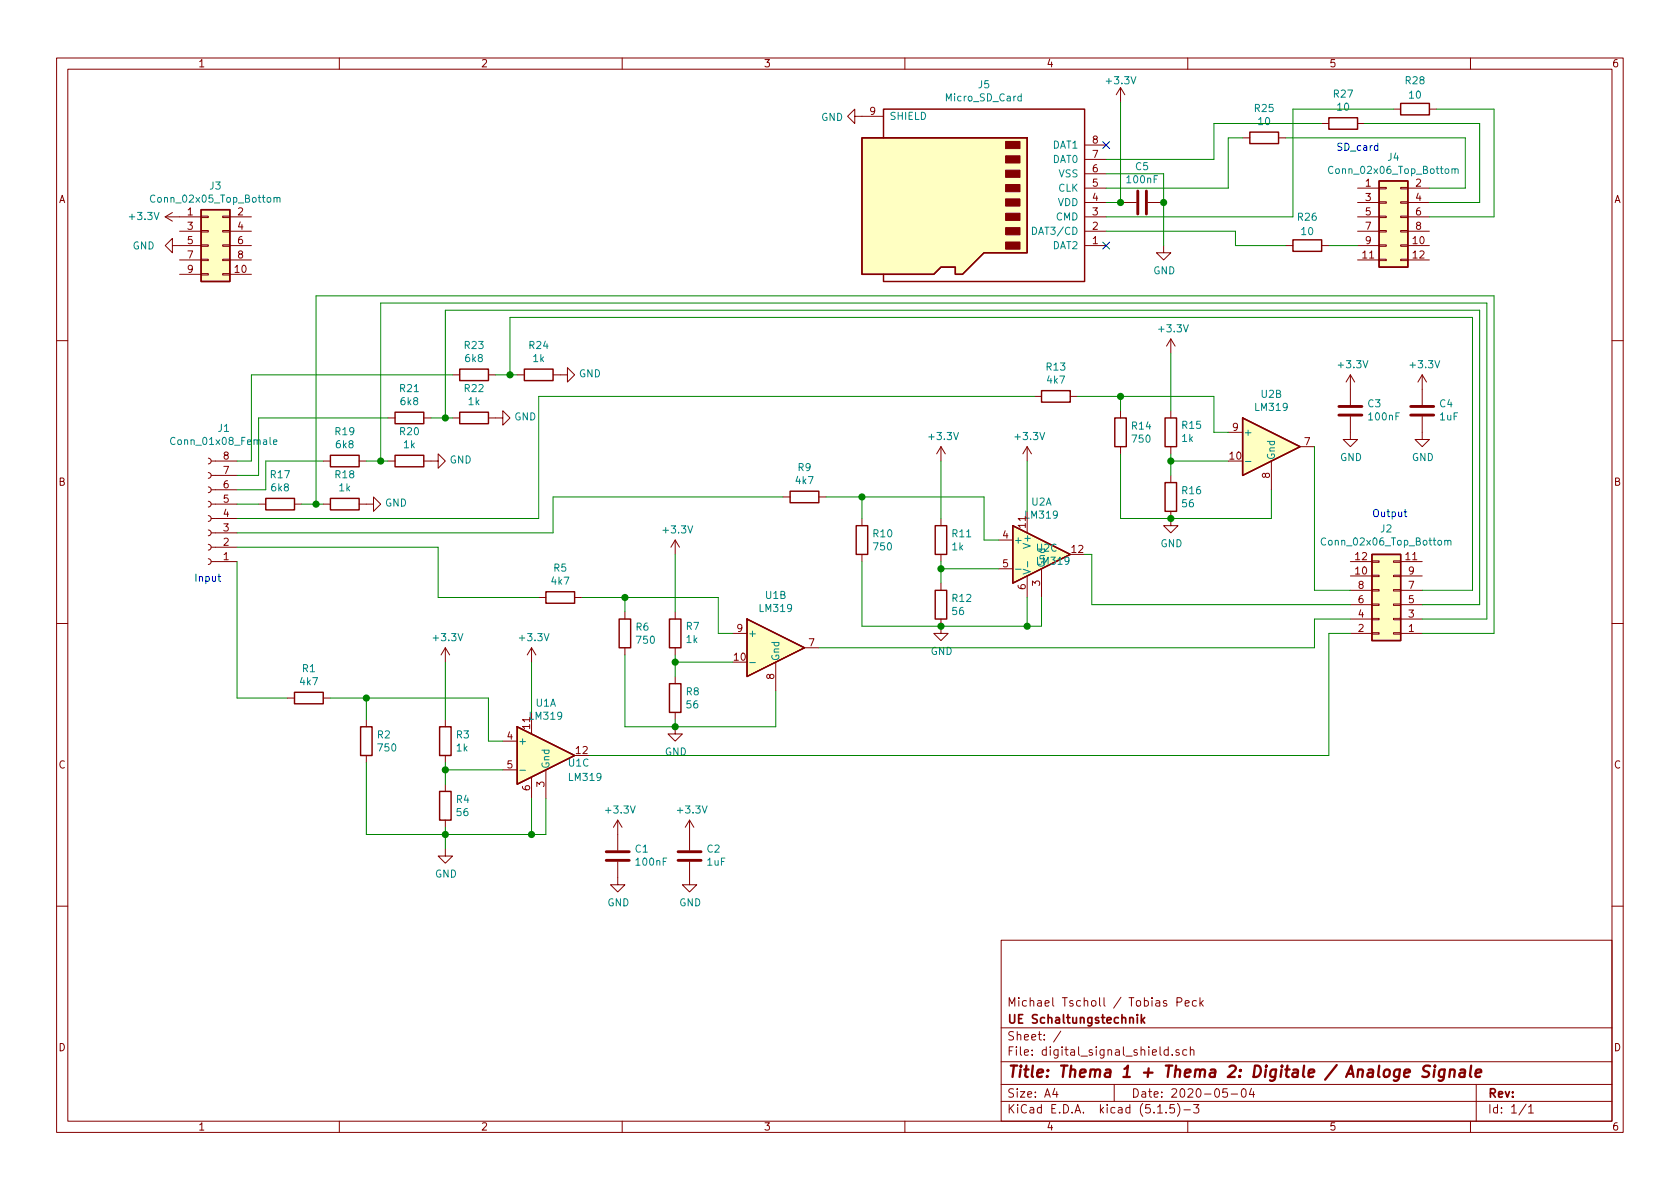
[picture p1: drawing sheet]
EESchema Schematic File Version 4
EELAYER 30 0
EELAYER END
$Descr A4 11693 8268
encoding utf-8
Sheet 1 1
Title "Thema 1 + Thema 2: Digitale / Analoge Signale"
Date "2020-05-04"
Rev ""
Comp "UE Schaltungstechnik"
Comment1 "Michael Tscholl / Tobias Peck"
Comment2 ""
Comment3 ""
Comment4 ""
$EndDescr
$Comp
L Device:R R7
U 1 1
P 4700 4400
F 0 "R7" H 4630 4354 50  0000 R CNN
F 1 "1k" H 4630 4445 50  0000 R CNN
F 2 "Resistor_SMD:R_0805_2012Metric_Pad1.15x1.40mm_HandSolder" V 4630 4400 50  0001 C CNN
F 3 "~" H 4700 4400 50  0001 C CNN
	1    4700 4400
	-1   0    0    1   
$EndComp
$Comp
L Device:R R6
U 1 1
P 4350 4400
F 0 "R6" H 4420 4446 50  0000 L CNN
F 1 "750" H 4420 4355 50  0000 L CNN
F 2 "Resistor_SMD:R_0805_2012Metric_Pad1.15x1.40mm_HandSolder" V 4280 4400 50  0001 C CNN
F 3 "~" H 4350 4400 50  0001 C CNN
	1    4350 4400
	1    0    0    -1  
$EndComp
Wire Wire Line
	5100 4600 4700 4600
Wire Wire Line
	4700 4600 4700 4550
Wire Wire Line
	4700 4600 4700 4700
Connection ~ 4700 4600
Wire Wire Line
	5100 4400 5000 4400
Wire Wire Line
	5000 4400 5000 4150
$Comp
L Device:R R4
U 1 1
P 3100 5600
F 0 "R4" H 3170 5646 50  0000 L CNN
F 1 "56" H 3170 5555 50  0000 L CNN
F 2 "Resistor_SMD:R_0805_2012Metric_Pad1.15x1.40mm_HandSolder" V 3030 5600 50  0001 C CNN
F 3 "~" H 3100 5600 50  0001 C CNN
	1    3100 5600
	1    0    0    -1  
$EndComp
Wire Wire Line
	3100 5350 3500 5350
Wire Wire Line
	3100 5300 3100 5350
Connection ~ 3100 5350
Wire Wire Line
	3100 5350 3100 5450
Wire Wire Line
	3500 5150 3400 5150
Wire Wire Line
	3400 5150 3400 4850
Wire Wire Line
	3400 4850 2550 4850
Wire Wire Line
	2550 4850 2550 5000
$Comp
L power:GND #PWR02
U 1 1
P 3100 5900
F 0 "#PWR02" H 3100 5650 50  0001 C CNN
F 1 "GND" H 3105 5727 50  0000 C CNN
F 2 "" H 3100 5900 50  0001 C CNN
F 3 "" H 3100 5900 50  0001 C CNN
	1    3100 5900
	1    0    0    -1  
$EndComp
Wire Wire Line
	2550 5300 2550 5800
Wire Wire Line
	2550 5800 3100 5800
Wire Wire Line
	3100 5750 3100 5800
Connection ~ 3100 5800
Wire Wire Line
	2300 4850 2550 4850
Connection ~ 2550 4850
Wire Wire Line
	3050 4150 3750 4150
Wire Wire Line
	4050 4150 4350 4150
Wire Wire Line
	4350 4250 4350 4150
Connection ~ 4350 4150
Wire Wire Line
	4350 4150 5000 4150
$Comp
L power:+3.3V #PWR01
U 1 1
P 3100 4600
F 0 "#PWR01" H 3100 4450 50  0001 C CNN
F 1 "+3.3V" H 3115 4773 50  0000 C CNN
F 2 "" H 3100 4600 50  0001 C CNN
F 3 "" H 3100 4600 50  0001 C CNN
	1    3100 4600
	1    0    0    -1  
$EndComp
$Comp
L power:+3.3V #PWR03
U 1 1
P 3700 4600
F 0 "#PWR03" H 3700 4450 50  0001 C CNN
F 1 "+3.3V" H 3715 4773 50  0000 C CNN
F 2 "" H 3700 4600 50  0001 C CNN
F 3 "" H 3700 4600 50  0001 C CNN
	1    3700 4600
	1    0    0    -1  
$EndComp
$Comp
L power:+3.3V #PWR04
U 1 1
P 4700 3850
F 0 "#PWR04" H 4700 3700 50  0001 C CNN
F 1 "+3.3V" H 4715 4023 50  0000 C CNN
F 2 "" H 4700 3850 50  0001 C CNN
F 3 "" H 4700 3850 50  0001 C CNN
	1    4700 3850
	1    0    0    -1  
$EndComp
Wire Wire Line
	4700 3850 4700 4250
$Comp
L Device:R R3
U 1 1
P 3100 5150
F 0 "R3" H 3170 5196 50  0000 L CNN
F 1 "1k" H 3170 5105 50  0000 L CNN
F 2 "Resistor_SMD:R_0805_2012Metric_Pad1.15x1.40mm_HandSolder" V 3030 5150 50  0001 C CNN
F 3 "~" H 3100 5150 50  0001 C CNN
	1    3100 5150
	1    0    0    -1  
$EndComp
$Comp
L Device:R R2
U 1 1
P 2550 5150
F 0 "R2" H 2620 5196 50  0000 L CNN
F 1 "750" H 2620 5105 50  0000 L CNN
F 2 "Resistor_SMD:R_0805_2012Metric_Pad1.15x1.40mm_HandSolder" V 2480 5150 50  0001 C CNN
F 3 "~" H 2550 5150 50  0001 C CNN
	1    2550 5150
	1    0    0    -1  
$EndComp
$Comp
L Device:R R5
U 1 1
P 3900 4150
F 0 "R5" V 3693 4150 50  0000 C CNN
F 1 "4k7" V 3784 4150 50  0000 C CNN
F 2 "Resistor_SMD:R_0805_2012Metric_Pad1.15x1.40mm_HandSolder" V 3830 4150 50  0001 C CNN
F 3 "~" H 3900 4150 50  0001 C CNN
	1    3900 4150
	0    1    1    0   
$EndComp
$Comp
L Device:R R1
U 1 1
P 2150 4850
F 0 "R1" V 1943 4850 50  0000 C CNN
F 1 "4k7" V 2034 4850 50  0000 C CNN
F 2 "Resistor_SMD:R_0805_2012Metric_Pad1.15x1.40mm_HandSolder" V 2080 4850 50  0001 C CNN
F 3 "~" H 2150 4850 50  0001 C CNN
	1    2150 4850
	0    1    1    0   
$EndComp
$Comp
L Device:R R8
U 1 1
P 4700 4850
F 0 "R8" H 4770 4896 50  0000 L CNN
F 1 "56" H 4770 4805 50  0000 L CNN
F 2 "Resistor_SMD:R_0805_2012Metric_Pad1.15x1.40mm_HandSolder" V 4630 4850 50  0001 C CNN
F 3 "~" H 4700 4850 50  0001 C CNN
	1    4700 4850
	1    0    0    -1  
$EndComp
$Comp
L Comparator:LM319 U1
U 2 1
P 5400 4500
F 0 "U1" H 5400 4867 50  0000 C CNN
F 1 "LM319" H 5400 4776 50  0000 C CNN
F 2 "LM319M:SOIC127P620X175-14N" H 5400 4500 50  0001 C CNN
F 3 "http://www.ti.com/lit/ds/symlink/lm319-n.pdf" H 5400 4500 50  0001 C CNN
	2    5400 4500
	1    0    0    -1  
$EndComp
$Comp
L Comparator:LM319 U1
U 3 1
P 3800 5250
F 0 "U1" H 3950 5200 50  0000 L CNN
F 1 "LM319" H 3950 5100 50  0000 L CNN
F 2 "LM319M:SOIC127P620X175-14N" H 3800 5250 50  0001 C CNN
F 3 "http://www.ti.com/lit/ds/symlink/lm319-n.pdf" H 3800 5250 50  0001 C CNN
	3    3800 5250
	1    0    0    -1  
$EndComp
Wire Wire Line
	3800 5550 3800 5800
$Comp
L Comparator:LM319 U1
U 1 1
P 3800 5250
F 0 "U1" H 3800 5617 50  0000 C CNN
F 1 "LM319" H 3800 5526 50  0000 C CNN
F 2 "LM319M:SOIC127P620X175-14N" H 3800 5250 50  0001 C CNN
F 3 "http://www.ti.com/lit/ds/symlink/lm319-n.pdf" H 3800 5250 50  0001 C CNN
	1    3800 5250
	1    0    0    -1  
$EndComp
$Comp
L Device:R R15
U 1 1
P 8150 3000
F 0 "R15" H 8080 2954 50  0000 R CNN
F 1 "1k" H 8080 3045 50  0000 R CNN
F 2 "Resistor_SMD:R_0805_2012Metric_Pad1.15x1.40mm_HandSolder" V 8080 3000 50  0001 C CNN
F 3 "~" H 8150 3000 50  0001 C CNN
	1    8150 3000
	-1   0    0    1   
$EndComp
$Comp
L Device:R R14
U 1 1
P 7800 3000
F 0 "R14" H 7870 3046 50  0000 L CNN
F 1 "750" H 7870 2955 50  0000 L CNN
F 2 "Resistor_SMD:R_0805_2012Metric_Pad1.15x1.40mm_HandSolder" V 7730 3000 50  0001 C CNN
F 3 "~" H 7800 3000 50  0001 C CNN
	1    7800 3000
	1    0    0    -1  
$EndComp
Wire Wire Line
	8550 3200 8150 3200
Wire Wire Line
	8150 3200 8150 3150
Wire Wire Line
	8150 3200 8150 3300
Connection ~ 8150 3200
Wire Wire Line
	8550 3000 8450 3000
Wire Wire Line
	8450 3000 8450 2750
$Comp
L Device:R R12
U 1 1
P 6550 4200
F 0 "R12" H 6620 4246 50  0000 L CNN
F 1 "56" H 6620 4155 50  0000 L CNN
F 2 "Resistor_SMD:R_0805_2012Metric_Pad1.15x1.40mm_HandSolder" V 6480 4200 50  0001 C CNN
F 3 "~" H 6550 4200 50  0001 C CNN
	1    6550 4200
	1    0    0    -1  
$EndComp
Wire Wire Line
	6550 3950 6950 3950
Wire Wire Line
	6550 3900 6550 3950
Connection ~ 6550 3950
Wire Wire Line
	6550 3950 6550 4050
Wire Wire Line
	6950 3750 6850 3750
Wire Wire Line
	6850 3750 6850 3450
Wire Wire Line
	6850 3450 6000 3450
Wire Wire Line
	6000 3450 6000 3600
Wire Wire Line
	7550 3850 7600 3850
Wire Wire Line
	6000 3900 6000 4350
Wire Wire Line
	6000 4350 6550 4350
Connection ~ 6550 4350
Wire Wire Line
	5750 3450 6000 3450
Connection ~ 6000 3450
Wire Wire Line
	7500 2750 7800 2750
Wire Wire Line
	7800 2850 7800 2750
Connection ~ 7800 2750
Wire Wire Line
	7800 2750 8450 2750
Wire Wire Line
	7800 3150 7800 3600
Wire Wire Line
	8150 3600 7800 3600
Wire Wire Line
	8850 3400 8850 3600
Wire Wire Line
	8850 3600 8150 3600
Connection ~ 8150 3600
$Comp
L power:+3.3V #PWR06
U 1 1
P 6550 3200
F 0 "#PWR06" H 6550 3050 50  0001 C CNN
F 1 "+3.3V" H 6565 3373 50  0000 C CNN
F 2 "" H 6550 3200 50  0001 C CNN
F 3 "" H 6550 3200 50  0001 C CNN
	1    6550 3200
	1    0    0    -1  
$EndComp
Wire Wire Line
	6550 3200 6550 3600
$Comp
L power:+3.3V #PWR08
U 1 1
P 7150 3200
F 0 "#PWR08" H 7150 3050 50  0001 C CNN
F 1 "+3.3V" H 7165 3373 50  0000 C CNN
F 2 "" H 7150 3200 50  0001 C CNN
F 3 "" H 7150 3200 50  0001 C CNN
	1    7150 3200
	1    0    0    -1  
$EndComp
Wire Wire Line
	7150 3200 7150 3550
$Comp
L power:+3.3V #PWR09
U 1 1
P 8150 2450
F 0 "#PWR09" H 8150 2300 50  0001 C CNN
F 1 "+3.3V" H 8165 2623 50  0000 C CNN
F 2 "" H 8150 2450 50  0001 C CNN
F 3 "" H 8150 2450 50  0001 C CNN
	1    8150 2450
	1    0    0    -1  
$EndComp
Wire Wire Line
	8150 2450 8150 2850
$Comp
L Device:R R11
U 1 1
P 6550 3750
F 0 "R11" H 6620 3796 50  0000 L CNN
F 1 "1k" H 6620 3705 50  0000 L CNN
F 2 "Resistor_SMD:R_0805_2012Metric_Pad1.15x1.40mm_HandSolder" V 6480 3750 50  0001 C CNN
F 3 "~" H 6550 3750 50  0001 C CNN
	1    6550 3750
	1    0    0    -1  
$EndComp
$Comp
L Device:R R10
U 1 1
P 6000 3750
F 0 "R10" H 6070 3796 50  0000 L CNN
F 1 "750" H 6070 3705 50  0000 L CNN
F 2 "Resistor_SMD:R_0805_2012Metric_Pad1.15x1.40mm_HandSolder" V 5930 3750 50  0001 C CNN
F 3 "~" H 6000 3750 50  0001 C CNN
	1    6000 3750
	1    0    0    -1  
$EndComp
$Comp
L Device:R R13
U 1 1
P 7350 2750
F 0 "R13" V 7143 2750 50  0000 C CNN
F 1 "4k7" V 7234 2750 50  0000 C CNN
F 2 "Resistor_SMD:R_0805_2012Metric_Pad1.15x1.40mm_HandSolder" V 7280 2750 50  0001 C CNN
F 3 "~" H 7350 2750 50  0001 C CNN
	1    7350 2750
	0    1    1    0   
$EndComp
$Comp
L Device:R R9
U 1 1
P 5600 3450
F 0 "R9" V 5393 3450 50  0000 C CNN
F 1 "4k7" V 5484 3450 50  0000 C CNN
F 2 "Resistor_SMD:R_0805_2012Metric_Pad1.15x1.40mm_HandSolder" V 5530 3450 50  0001 C CNN
F 3 "~" H 5600 3450 50  0001 C CNN
	1    5600 3450
	0    1    1    0   
$EndComp
$Comp
L Device:R R16
U 1 1
P 8150 3450
F 0 "R16" H 8220 3496 50  0000 L CNN
F 1 "56" H 8220 3405 50  0000 L CNN
F 2 "Resistor_SMD:R_0805_2012Metric_Pad1.15x1.40mm_HandSolder" V 8080 3450 50  0001 C CNN
F 3 "~" H 8150 3450 50  0001 C CNN
	1    8150 3450
	1    0    0    -1  
$EndComp
$Comp
L power:GND #PWR010
U 1 1
P 8150 3600
F 0 "#PWR010" H 8150 3350 50  0001 C CNN
F 1 "GND" H 8155 3427 50  0000 C CNN
F 2 "" H 8150 3600 50  0001 C CNN
F 3 "" H 8150 3600 50  0001 C CNN
	1    8150 3600
	1    0    0    -1  
$EndComp
Wire Wire Line
	7150 4150 7150 4350
Wire Wire Line
	7150 4350 6550 4350
$Comp
L Comparator:LM319 U2
U 2 1
P 8850 3100
F 0 "U2" H 8850 3467 50  0000 C CNN
F 1 "LM319" H 8850 3376 50  0000 C CNN
F 2 "LM319M:SOIC127P620X175-14N" H 8850 3100 50  0001 C CNN
F 3 "http://www.ti.com/lit/ds/symlink/lm319-n.pdf" H 8850 3100 50  0001 C CNN
	2    8850 3100
	1    0    0    -1  
$EndComp
$Comp
L Comparator:LM319 U2
U 3 1
P 7250 3850
F 0 "U2" H 7208 3896 50  0000 L CNN
F 1 "LM319" H 7208 3805 50  0000 L CNN
F 2 "LM319M:SOIC127P620X175-14N" H 7250 3850 50  0001 C CNN
F 3 "http://www.ti.com/lit/ds/symlink/lm319-n.pdf" H 7250 3850 50  0001 C CNN
	3    7250 3850
	1    0    0    -1  
$EndComp
Wire Wire Line
	7250 4150 7250 4350
Wire Wire Line
	7250 4350 7150 4350
Connection ~ 7150 4350
$Comp
L Comparator:LM319 U2
U 1 1
P 7250 3850
F 0 "U2" H 7250 4217 50  0000 C CNN
F 1 "LM319" H 7250 4126 50  0000 C CNN
F 2 "LM319M:SOIC127P620X175-14N" H 7250 3850 50  0001 C CNN
F 3 "http://www.ti.com/lit/ds/symlink/lm319-n.pdf" H 7250 3850 50  0001 C CNN
	1    7250 3850
	1    0    0    -1  
$EndComp
Wire Wire Line
	1650 3900 1650 4850
Wire Wire Line
	1650 4850 2000 4850
Wire Wire Line
	1650 3800 3050 3800
Wire Wire Line
	3050 3800 3050 4150
Wire Wire Line
	1650 3700 3850 3700
Wire Wire Line
	3850 3700 3850 3450
Wire Wire Line
	1650 3600 3750 3600
Wire Wire Line
	3750 3600 3750 2750
Wire Wire Line
	3750 2750 7200 2750
Wire Wire Line
	5450 3450 3850 3450
$Comp
L power:GND #PWR05
U 1 1
P 4700 5050
F 0 "#PWR05" H 4700 4800 50  0001 C CNN
F 1 "GND" H 4705 4877 50  0000 C CNN
F 2 "" H 4700 5050 50  0001 C CNN
F 3 "" H 4700 5050 50  0001 C CNN
	1    4700 5050
	1    0    0    -1  
$EndComp
Connection ~ 4700 5050
Wire Wire Line
	5400 5050 4700 5050
Wire Wire Line
	5400 4800 5400 5050
Wire Wire Line
	4700 5050 4350 5050
Wire Wire Line
	4700 5000 4700 5050
Wire Wire Line
	4350 4550 4350 5050
Wire Wire Line
	9150 3100 9150 4100
Wire Wire Line
	7600 3850 7600 4200
Wire Wire Line
	5700 4500 9150 4500
Text Notes 1350 4050 0    50   ~ 0
Input
Text Notes 9550 3600 0    50   ~ 0
Output\n
Wire Wire Line
	3100 5900 3100 5800
Wire Wire Line
	3100 4600 3100 5000
Wire Wire Line
	3100 5800 3700 5800
Wire Wire Line
	3700 5550 3700 5800
Connection ~ 3700 5800
Wire Wire Line
	3700 5800 3800 5800
Wire Wire Line
	3700 4950 3700 4600
$Comp
L Device:C C3
U 1 1
P 9400 2850
F 0 "C3" H 9285 2804 50  0000 R CNN
F 1 "100nF" H 9285 2895 50  0000 R CNN
F 2 "Capacitor_SMD:C_0805_2012Metric_Pad1.15x1.40mm_HandSolder" H 9438 2700 50  0001 C CNN
F 3 "~" H 9400 2850 50  0001 C CNN
	1    9400 2850
	-1   0    0    1   
$EndComp
$Comp
L power:+3.3V #PWR0103
U 1 1
P 9400 2700
F 0 "#PWR0103" H 9400 2550 50  0001 C CNN
F 1 "+3.3V" H 9415 2873 50  0000 C CNN
F 2 "" H 9400 2700 50  0001 C CNN
F 3 "" H 9400 2700 50  0001 C CNN
	1    9400 2700
	1    0    0    -1  
$EndComp
$Comp
L power:GND #PWR0104
U 1 1
P 9400 3000
F 0 "#PWR0104" H 9400 2750 50  0001 C CNN
F 1 "GND" H 9405 2827 50  0000 C CNN
F 2 "" H 9400 3000 50  0001 C CNN
F 3 "" H 9400 3000 50  0001 C CNN
	1    9400 3000
	1    0    0    -1  
$EndComp
$Comp
L Device:C C4
U 1 1
P 9900 2850
F 0 "C4" H 9785 2804 50  0000 R CNN
F 1 "1uF" H 9785 2895 50  0000 R CNN
F 2 "Capacitor_SMD:C_0805_2012Metric_Pad1.15x1.40mm_HandSolder" H 9938 2700 50  0001 C CNN
F 3 "~" H 9900 2850 50  0001 C CNN
	1    9900 2850
	-1   0    0    1   
$EndComp
$Comp
L power:+3.3V #PWR0105
U 1 1
P 9900 2700
F 0 "#PWR0105" H 9900 2550 50  0001 C CNN
F 1 "+3.3V" H 9915 2873 50  0000 C CNN
F 2 "" H 9900 2700 50  0001 C CNN
F 3 "" H 9900 2700 50  0001 C CNN
	1    9900 2700
	1    0    0    -1  
$EndComp
$Comp
L power:GND #PWR0106
U 1 1
P 9900 3000
F 0 "#PWR0106" H 9900 2750 50  0001 C CNN
F 1 "GND" H 9905 2827 50  0000 C CNN
F 2 "" H 9900 3000 50  0001 C CNN
F 3 "" H 9900 3000 50  0001 C CNN
	1    9900 3000
	1    0    0    -1  
$EndComp
$Comp
L Device:C C1
U 1 1
P 4300 5950
F 0 "C1" H 4185 5904 50  0000 R CNN
F 1 "100nF" H 4185 5995 50  0000 R CNN
F 2 "Capacitor_SMD:C_0805_2012Metric_Pad1.15x1.40mm_HandSolder" H 4338 5800 50  0001 C CNN
F 3 "~" H 4300 5950 50  0001 C CNN
	1    4300 5950
	-1   0    0    1   
$EndComp
$Comp
L power:+3.3V #PWR0107
U 1 1
P 4300 5800
F 0 "#PWR0107" H 4300 5650 50  0001 C CNN
F 1 "+3.3V" H 4315 5973 50  0000 C CNN
F 2 "" H 4300 5800 50  0001 C CNN
F 3 "" H 4300 5800 50  0001 C CNN
	1    4300 5800
	1    0    0    -1  
$EndComp
$Comp
L power:GND #PWR0108
U 1 1
P 4300 6100
F 0 "#PWR0108" H 4300 5850 50  0001 C CNN
F 1 "GND" H 4305 5927 50  0000 C CNN
F 2 "" H 4300 6100 50  0001 C CNN
F 3 "" H 4300 6100 50  0001 C CNN
	1    4300 6100
	1    0    0    -1  
$EndComp
$Comp
L Device:C C2
U 1 1
P 4800 5950
F 0 "C2" H 4685 5904 50  0000 R CNN
F 1 "1uF" H 4685 5995 50  0000 R CNN
F 2 "Capacitor_SMD:C_0805_2012Metric_Pad1.15x1.40mm_HandSolder" H 4838 5800 50  0001 C CNN
F 3 "~" H 4800 5950 50  0001 C CNN
	1    4800 5950
	-1   0    0    1   
$EndComp
$Comp
L power:+3.3V #PWR0109
U 1 1
P 4800 5800
F 0 "#PWR0109" H 4800 5650 50  0001 C CNN
F 1 "+3.3V" H 4815 5973 50  0000 C CNN
F 2 "" H 4800 5800 50  0001 C CNN
F 3 "" H 4800 5800 50  0001 C CNN
	1    4800 5800
	1    0    0    -1  
$EndComp
$Comp
L power:GND #PWR0110
U 1 1
P 4800 6100
F 0 "#PWR0110" H 4800 5850 50  0001 C CNN
F 1 "GND" H 4805 5927 50  0000 C CNN
F 2 "" H 4800 6100 50  0001 C CNN
F 3 "" H 4800 6100 50  0001 C CNN
	1    4800 6100
	1    0    0    -1  
$EndComp
Text Notes 9300 1050 0    50   ~ 0
SD_card
$Comp
L Connector:Conn_01x08_Female J1
U 1 1
P 1450 3600
F 0 "J1" H 1342 2975 50  0000 C CNN
F 1 "Conn_01x08_Female" H 1342 3066 50  0000 C CNN
F 2 "Connector_PinSocket_2.54mm:PinSocket_1x08_P2.54mm_Vertical" H 1450 3600 50  0001 C CNN
F 3 "~" H 1450 3600 50  0001 C CNN
	1    1450 3600
	-1   0    0    1   
$EndComp
$Comp
L Connector_Generic:Conn_02x05_Odd_Even J3
U 1 1
P 1450 1700
F 0 "J3" H 1500 2117 50  0000 C CNN
F 1 "Conn_02x05_Top_Bottom" H 1500 2026 50  0000 C CNN
F 2 "Connector_PinHeader_2.54mm:PinHeader_2x06_P2.54mm_Vertical" H 1450 1700 50  0001 C CNN
F 3 "~" H 1450 1700 50  0001 C CNN
	1    1450 1700
	1    0    0    -1  
$EndComp
$Comp
L power:+3.3V #PWR0101
U 1 1
P 1250 1500
F 0 "#PWR0101" H 1250 1350 50  0001 C CNN
F 1 "+3.3V" V 1250 1750 50  0000 C CNN
F 2 "" H 1250 1500 50  0001 C CNN
F 3 "" H 1250 1500 50  0001 C CNN
	1    1250 1500
	0    -1   -1   0   
$EndComp
$Comp
L power:GND #PWR07
U 1 1
P 6550 4350
F 0 "#PWR07" H 6550 4100 50  0001 C CNN
F 1 "GND" H 6555 4177 50  0000 C CNN
F 2 "" H 6550 4350 50  0001 C CNN
F 3 "" H 6550 4350 50  0001 C CNN
	1    6550 4350
	1    0    0    -1  
$EndComp
$Comp
L power:GND #PWR0102
U 1 1
P 1250 1700
F 0 "#PWR0102" H 1250 1450 50  0001 C CNN
F 1 "GND" V 1250 1450 50  0000 C CNN
F 2 "" H 1250 1700 50  0001 C CNN
F 3 "" H 1250 1700 50  0001 C CNN
	1    1250 1700
	0    1    1    0   
$EndComp
$Comp
L Connector_Generic:Conn_02x06_Odd_Even J4
U 1 1
P 9650 1500
F 0 "J4" H 9700 1917 50  0000 C CNN
F 1 "Conn_02x06_Top_Bottom" H 9700 1826 50  0000 C CNN
F 2 "Connector_PinHeader_2.54mm:PinHeader_2x06_P2.54mm_Vertical" H 9650 1500 50  0001 C CNN
F 3 "~" H 9650 1500 50  0001 C CNN
	1    9650 1500
	1    0    0    -1  
$EndComp
Wire Wire Line
	9150 4500 9150 4300
Wire Wire Line
	4100 5250 9250 5250
Wire Wire Line
	9250 5250 9250 4400
Wire Wire Line
	9250 4400 9400 4400
$Comp
L Connector_Generic:Conn_02x06_Odd_Even J2
U 1 1
P 9700 4200
F 0 "J2" H 9750 3675 50  0000 C CNN
F 1 "Conn_02x06_Top_Bottom" H 9750 3766 50  0000 C CNN
F 2 "Connector_PinHeader_2.54mm:PinHeader_2x06_P2.54mm_Vertical" H 9700 4200 50  0001 C CNN
F 3 "~" H 9700 4200 50  0001 C CNN
	1    9700 4200
	-1   0    0    1   
$EndComp
Wire Wire Line
	7600 4200 9400 4200
Wire Wire Line
	9150 4100 9400 4100
Wire Wire Line
	9150 4300 9400 4300
$Comp
L Device:R R17
U 1 1
P 1950 3500
F 0 "R17" V 1743 3500 50  0000 C CNN
F 1 "6k8" V 1834 3500 50  0000 C CNN
F 2 "Resistor_SMD:R_0805_2012Metric_Pad1.15x1.40mm_HandSolder" V 1880 3500 50  0001 C CNN
F 3 "~" H 1950 3500 50  0001 C CNN
	1    1950 3500
	0    1    1    0   
$EndComp
$Comp
L Device:R R18
U 1 1
P 2400 3500
F 0 "R18" V 2193 3500 50  0000 C CNN
F 1 "1k" V 2284 3500 50  0000 C CNN
F 2 "Resistor_SMD:R_0805_2012Metric_Pad1.15x1.40mm_HandSolder" V 2330 3500 50  0001 C CNN
F 3 "~" H 2400 3500 50  0001 C CNN
	1    2400 3500
	0    1    1    0   
$EndComp
$Comp
L power:GND #PWR011
U 1 1
P 2550 3500
F 0 "#PWR011" H 2550 3250 50  0001 C CNN
F 1 "GND" V 2555 3372 50  0000 R CNN
F 2 "" H 2550 3500 50  0001 C CNN
F 3 "" H 2550 3500 50  0001 C CNN
	1    2550 3500
	0    -1   -1   0   
$EndComp
$Comp
L Device:R R19
U 1 1
P 2400 3200
F 0 "R19" V 2193 3200 50  0000 C CNN
F 1 "6k8" V 2284 3200 50  0000 C CNN
F 2 "Resistor_SMD:R_0805_2012Metric_Pad1.15x1.40mm_HandSolder" V 2330 3200 50  0001 C CNN
F 3 "~" H 2400 3200 50  0001 C CNN
	1    2400 3200
	0    1    1    0   
$EndComp
$Comp
L Device:R R20
U 1 1
P 2850 3200
F 0 "R20" V 2643 3200 50  0000 C CNN
F 1 "1k" V 2734 3200 50  0000 C CNN
F 2 "Resistor_SMD:R_0805_2012Metric_Pad1.15x1.40mm_HandSolder" V 2780 3200 50  0001 C CNN
F 3 "~" H 2850 3200 50  0001 C CNN
	1    2850 3200
	0    1    1    0   
$EndComp
$Comp
L power:GND #PWR012
U 1 1
P 3000 3200
F 0 "#PWR012" H 3000 2950 50  0001 C CNN
F 1 "GND" V 3005 3072 50  0000 R CNN
F 2 "" H 3000 3200 50  0001 C CNN
F 3 "" H 3000 3200 50  0001 C CNN
	1    3000 3200
	0    -1   -1   0   
$EndComp
$Comp
L Device:R R21
U 1 1
P 2850 2900
F 0 "R21" V 2643 2900 50  0000 C CNN
F 1 "6k8" V 2734 2900 50  0000 C CNN
F 2 "Resistor_SMD:R_0805_2012Metric_Pad1.15x1.40mm_HandSolder" V 2780 2900 50  0001 C CNN
F 3 "~" H 2850 2900 50  0001 C CNN
	1    2850 2900
	0    1    1    0   
$EndComp
$Comp
L Device:R R22
U 1 1
P 3300 2900
F 0 "R22" V 3093 2900 50  0000 C CNN
F 1 "1k" V 3184 2900 50  0000 C CNN
F 2 "Resistor_SMD:R_0805_2012Metric_Pad1.15x1.40mm_HandSolder" V 3230 2900 50  0001 C CNN
F 3 "~" H 3300 2900 50  0001 C CNN
	1    3300 2900
	0    1    1    0   
$EndComp
$Comp
L power:GND #PWR013
U 1 1
P 3450 2900
F 0 "#PWR013" H 3450 2650 50  0001 C CNN
F 1 "GND" V 3455 2772 50  0000 R CNN
F 2 "" H 3450 2900 50  0001 C CNN
F 3 "" H 3450 2900 50  0001 C CNN
	1    3450 2900
	0    -1   -1   0   
$EndComp
$Comp
L Device:R R23
U 1 1
P 3300 2600
F 0 "R23" V 3093 2600 50  0000 C CNN
F 1 "6k8" V 3184 2600 50  0000 C CNN
F 2 "Resistor_SMD:R_0805_2012Metric_Pad1.15x1.40mm_HandSolder" V 3230 2600 50  0001 C CNN
F 3 "~" H 3300 2600 50  0001 C CNN
	1    3300 2600
	0    1    1    0   
$EndComp
$Comp
L Device:R R24
U 1 1
P 3750 2600
F 0 "R24" V 3543 2600 50  0000 C CNN
F 1 "1k" V 3634 2600 50  0000 C CNN
F 2 "Resistor_SMD:R_0805_2012Metric_Pad1.15x1.40mm_HandSolder" V 3680 2600 50  0001 C CNN
F 3 "~" H 3750 2600 50  0001 C CNN
	1    3750 2600
	0    1    1    0   
$EndComp
$Comp
L power:GND #PWR014
U 1 1
P 3900 2600
F 0 "#PWR014" H 3900 2350 50  0001 C CNN
F 1 "GND" V 3905 2472 50  0000 R CNN
F 2 "" H 3900 2600 50  0001 C CNN
F 3 "" H 3900 2600 50  0001 C CNN
	1    3900 2600
	0    -1   -1   0   
$EndComp
Wire Wire Line
	1650 3500 1800 3500
Wire Wire Line
	2100 3500 2200 3500
Wire Wire Line
	1650 3400 1850 3400
Wire Wire Line
	1850 3400 1850 3200
Wire Wire Line
	1850 3200 2250 3200
Wire Wire Line
	2550 3200 2650 3200
Wire Wire Line
	1650 3300 1800 3300
Wire Wire Line
	1800 3300 1800 2900
Wire Wire Line
	1800 2900 2700 2900
Wire Wire Line
	1650 3200 1750 3200
Wire Wire Line
	1750 3200 1750 2600
Wire Wire Line
	1750 2600 3150 2600
Connection ~ 2200 3500
Wire Wire Line
	2200 3500 2250 3500
Wire Wire Line
	10250 2200 10250 4100
Wire Wire Line
	10250 4100 9900 4100
Wire Wire Line
	10300 2150 10300 4200
Wire Wire Line
	10300 4200 9900 4200
Wire Wire Line
	2650 3200 2650 2100
Wire Wire Line
	2650 2100 10350 2100
Wire Wire Line
	10350 2100 10350 4300
Wire Wire Line
	10350 4300 9900 4300
Connection ~ 2650 3200
Wire Wire Line
	2650 3200 2700 3200
Wire Wire Line
	9900 4400 10400 4400
Wire Wire Line
	10400 4400 10400 2050
Wire Wire Line
	10400 2050 2200 2050
Wire Wire Line
	2200 2050 2200 3500
$Comp
L Connector:Micro_SD_Card J5
U 1 1
P 6800 1400
F 0 "J5" H 6750 583 50  0000 C CNN
F 1 "Micro_SD_Card" H 6750 674 50  0000 C CNN
F 2 "Connector_Card:microSD_HC_Hirose_DM3AT-SF-PEJM5" H 7950 1700 50  0001 C CNN
F 3 "http://katalog.we-online.de/em/datasheet/693072010801.pdf" H 6800 1400 50  0001 C CNN
	1    6800 1400
	-1   0    0    1   
$EndComp
Wire Wire Line
	7700 1600 8600 1600
Wire Wire Line
	8600 1600 8600 1700
Wire Wire Line
	9950 1300 10200 1300
$Comp
L power:+3.3V #PWR015
U 1 1
P 7800 700
F 0 "#PWR015" H 7800 550 50  0001 C CNN
F 1 "+3.3V" H 7800 850 50  0000 C CNN
F 2 "" H 7800 700 50  0001 C CNN
F 3 "" H 7800 700 50  0001 C CNN
	1    7800 700 
	1    0    0    -1  
$EndComp
$Comp
L Device:C C5
U 1 1
P 7950 1400
F 0 "C5" V 7698 1400 50  0000 C CNN
F 1 "100nF" V 7789 1400 50  0000 C CNN
F 2 "Capacitor_SMD:C_0805_2012Metric_Pad1.15x1.40mm_HandSolder" H 7988 1250 50  0001 C CNN
F 3 "~" H 7950 1400 50  0001 C CNN
	1    7950 1400
	0    1    1    0   
$EndComp
$Comp
L power:GND #PWR016
U 1 1
P 8100 1700
F 0 "#PWR016" H 8100 1450 50  0001 C CNN
F 1 "GND" H 8105 1527 50  0000 C CNN
F 2 "" H 8100 1700 50  0001 C CNN
F 3 "" H 8100 1700 50  0001 C CNN
	1    8100 1700
	1    0    0    -1  
$EndComp
$Comp
L Device:R R26
U 1 1
P 9100 1700
F 0 "R26" V 8900 1700 50  0000 C CNN
F 1 "10" V 9000 1700 50  0000 C CNN
F 2 "Resistor_SMD:R_0805_2012Metric_Pad1.15x1.40mm_HandSolder" V 9030 1700 50  0001 C CNN
F 3 "~" H 9100 1700 50  0001 C CNN
	1    9100 1700
	0    1    1    0   
$EndComp
$Comp
L Device:R R25
U 1 1
P 8800 950
F 0 "R25" V 8593 950 50  0000 C CNN
F 1 "10" V 8684 950 50  0000 C CNN
F 2 "Resistor_SMD:R_0805_2012Metric_Pad1.15x1.40mm_HandSolder" V 8730 950 50  0001 C CNN
F 3 "~" H 8800 950 50  0001 C CNN
	1    8800 950 
	0    1    1    0   
$EndComp
Wire Wire Line
	8600 1700 8950 1700
Wire Wire Line
	9250 1700 9450 1700
Wire Wire Line
	7800 700  7800 1400
Wire Wire Line
	7800 1400 7700 1400
Connection ~ 7800 1400
Wire Wire Line
	8100 1400 8100 1700
Wire Wire Line
	7700 1200 8100 1200
Wire Wire Line
	8100 1200 8100 1400
Connection ~ 8100 1400
Wire Wire Line
	7700 1300 8550 1300
Wire Wire Line
	8550 1300 8550 950 
Wire Wire Line
	8550 950  8650 950 
Wire Wire Line
	10200 950  10200 1300
Wire Wire Line
	8450 850  9200 850 
Wire Wire Line
	10300 850  10300 1400
Wire Wire Line
	10300 1400 9950 1400
Wire Wire Line
	7700 1100 8450 1100
Wire Wire Line
	8450 850  8450 1100
Wire Wire Line
	10400 1500 10400 750 
Wire Wire Line
	10400 750  10000 750 
Wire Wire Line
	9950 1500 10400 1500
Wire Wire Line
	9000 750  9000 1500
$Comp
L Device:R R28
U 1 1
P 9850 750
F 0 "R28" V 9650 750 50  0000 C CNN
F 1 "10" V 9750 750 50  0000 C CNN
F 2 "Resistor_SMD:R_0805_2012Metric_Pad1.15x1.40mm_HandSolder" V 9780 750 50  0001 C CNN
F 3 "~" H 9850 750 50  0001 C CNN
	1    9850 750 
	0    1    1    0   
$EndComp
Wire Wire Line
	8950 950  10200 950 
$Comp
L Device:R R27
U 1 1
P 9350 850
F 0 "R27" V 9143 850 50  0000 C CNN
F 1 "10" V 9234 850 50  0000 C CNN
F 2 "Resistor_SMD:R_0805_2012Metric_Pad1.15x1.40mm_HandSolder" V 9280 850 50  0001 C CNN
F 3 "~" H 9350 850 50  0001 C CNN
	1    9350 850 
	0    1    1    0   
$EndComp
Wire Wire Line
	9500 850  10300 850 
Wire Wire Line
	9700 750  9000 750 
Wire Wire Line
	7700 1500 9000 1500
$Comp
L power:GND #PWR0111
U 1 1
P 6000 800
F 0 "#PWR0111" H 6000 550 50  0001 C CNN
F 1 "GND" V 6005 672 50  0000 R CNN
F 2 "" H 6000 800 50  0001 C CNN
F 3 "" H 6000 800 50  0001 C CNN
	1    6000 800 
	0    1    1    0   
$EndComp
NoConn ~ 7700 1000
NoConn ~ 7700 1700
Wire Wire Line
	3000 2900 3100 2900
Connection ~ 3100 2900
Wire Wire Line
	3100 2900 3150 2900
Wire Wire Line
	3100 2150 3100 2900
Wire Wire Line
	3450 2600 3550 2600
Wire Wire Line
	3100 2150 10300 2150
Wire Wire Line
	3550 2600 3550 2200
Wire Wire Line
	3550 2200 10250 2200
Connection ~ 3550 2600
Wire Wire Line
	3550 2600 3600 2600
$EndSCHEMATC
